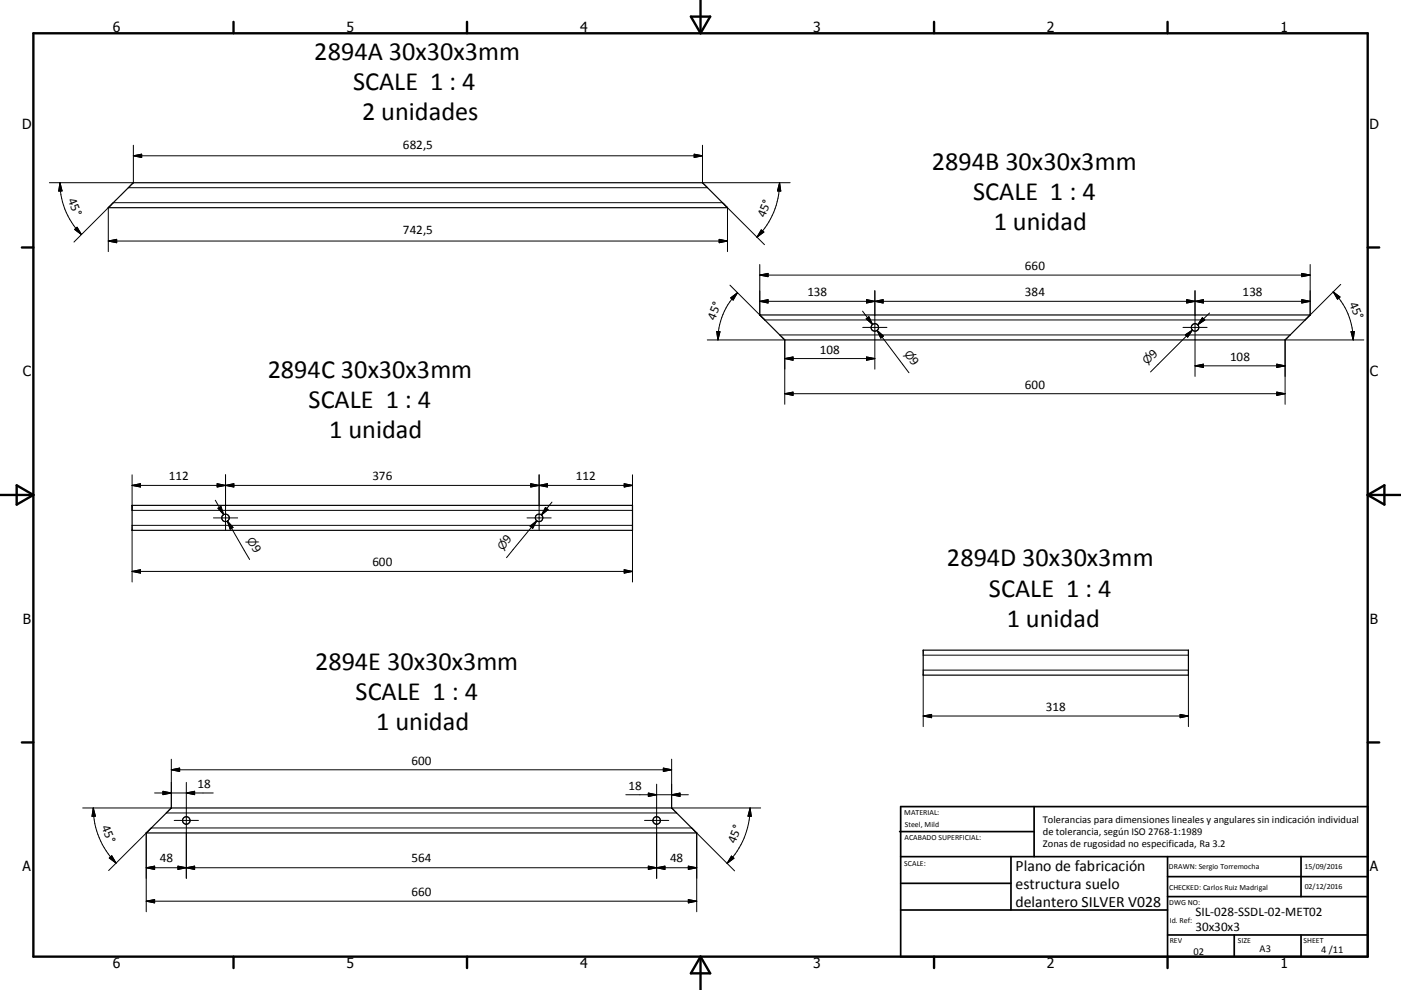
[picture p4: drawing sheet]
<svg xmlns="http://www.w3.org/2000/svg" width="420mm" height="297mm" viewBox="0 0 420 297" stroke-linecap="round" stroke-linejoin="round" font-family="sans-serif">
<g fill="none" stroke="#000" stroke-width=".36">
<path d="M32.5 62.3h185.6M32.5 62.3l7.5-7.5h170.6l7.5 7.5M32.5 62.3h.1M218.1 62.3h.1M392.8 94.5l-7.4 7.4M392.8 94.5h-165l7.5 7.5h150M385.4 101.9l-.1 .1M39.6 151.6h150v7.5h-150zM276.8 195.1h79.5v7.4h-79.5zM43.9 249.9h-.1M51.3 242.4l-7.4 7.5M51.4 242.4h150"/>
<path d="M51.4 242.4h-.1M201.4 242.4h.1M201.4 242.4l7.5 7.5h-165.1"/>
<circle cx="262.3" cy="98.2" r="1.11"/>
<circle cx="358.3" cy="98.2" r="1.13"/>
<circle cx="67.6" cy="155.4" r="1.12"/>
<circle cx="161.6" cy="155.4" r="1.12"/>
<circle cx="55.8" cy="246.2" r="1.12"/>
<circle cx="196.9" cy="246.1" r="1.13"/>
</g>
<g fill="none" stroke="#000" stroke-width=".3">
<path d="M18 54.8a21.8 21.8 0 0 0 6.4 15.6M18 54.8l.6 2.5h-1zM38.5 56.3h173.6M40 46.7h170.6M40 46.7l2.5-.4v.9zM40 43.6v11.2h-25.2M208.1 46.3l2.5 .4-2.5 .5zM210.6 43.6v11.2h26.3M233.7 54.8a22.9 22.9 0 0 1-6.8 16.4M233.7 54.8l.4 2.5h-1zM22.2 72.6l11.8-11.8h182.6l12.6 12.6M22.4 68.8l.7-.6 1.3 2.2z"/>
<path d="M32.5 72.3h185.6M32.5 72.3l2.5-.5v1zM32.5 62.3v13.2M215.6 71.8l2.5 .5-2.5 .5zM218.1 62.3v13.2M227.8 79.4v15.1M228.2 69l.8 .6-2.1 1.6zM392.8 79.4v15.1M214.9 99.4l1 .1-.7 2.5zM219.1 89.4l2-1.6-1.3 2.2zM221.1 87.8a20 20 0 0 0-5.9 14.2M227.8 82.5h165"/>
<path d="M227.8 82.5l2.5-.5v1zM227.8 90.4l2.5-.5v1zM227.8 90.4h165M258.6 93.4l3 3.9M258.6 98.2h7.3M259.7 95.6l.8-.6 1.1 2.3zM259.8 89.9l5 1v-1l-5 1zM262.3 87.2v23.5M263 99.1l9.5 12.7M263 99.1l1.9 1.7-.8 .6zM354.7 98.2h7.2M355.8 89.9v1l5-1v1z"/>
<path d="M357.5 99l-12.6 12.6M358.3 87.2v25.7M360.5 95.3l.7 .7-2.1 1.4zM362.6 93.9l-3.5 3.5M390.3 82l2.5 .5-2.5 .5zM390.3 89.9l2.5 .5-2.5 .5zM399.7 87.6a20.3 20.3 0 0 1 6 14.4M399.7 87.6l2 1.5-.7 .7zM402 85.3l-10.7 10.7h-162l-10.5-10.4M405 99.5l1-.1-.3 2.6zM212.1 102h23.2v19.3M233.8 100.5h153"/>
<path d="M235.3 118.1h150M235.3 118.1l2.5-.5v1zM235.3 107.6l2.5-.5v1zM235.3 107.6h27M259.8 107.1l2.5 .5-2.5 .5zM355.4 100.4l2.1-1.4-1.4 2.2zM358.3 109.8l2.5-.5v.9zM358.3 109.8h27M382.8 117.6l2.5 .5-2.5 .5zM382.8 109.3l2.5 .5-2.5 .4zM408.9 102h-23.6v19.3M39.6 142.5v10.6h150v-10.6"/>
<path d="M39.6 157.6h150M39.6 145.6l2.5-.5v1zM39.6 159.1v15.5M39.6 145.6h150M64 155.4h7.3M64.5 150.1l2.6 4.3M65.1 145.1l2.5 .5-2.5 .5zM65.4 152.5l.8-.5 .9 2.4zM67.6 142.5v16.5M67.6 145.6l2.5-.5v1zM68.2 156.3l6.6 11.6M68.2 156.3l1.7 1.9-.9 .6z"/>
<path d="M158 155.4h7.2M158.9 157.9l2-1.7-1.2 2.3zM159.1 145.1l2.5 .5-2.5 .5zM160.9 156.2l-1.6 2M160.9 156.2l-9 11.1M161.6 142.5v16.5M161.6 145.6l2.5-.5v1zM163.5 152.3l.8 .6-2 1.6zM165.5 150.6l-3.2 3.9M187.1 145.1l2.5 .5-2.5 .5zM189.6 159.1v15.5M39.6 171.4h150"/>
<path d="M39.6 171.4l2.5-.5v1zM187.1 170.9l2.5 .5-2.5 .5zM276.8 196.6h79.5M276.8 201h79.5M276.8 214.8h79.5M276.8 214.8l2.5-.5v1zM276.8 202.5v15.5M353.8 214.3l2.5 .5-2.5 .5zM356.3 202.5v15.5M46.4 237.9h17.5M48.8 237.4l2.6 .5-2.6 .5zM51.4 230.9h150"/>
<path d="M51.4 230.9l2.5-.5v1.1zM51.4 227.8v14.6h-26.6M55.9 234.7v28.8M55.9 237.9l2.4-.5v1zM187.6 238.4h18.8M194.4 237.9l2.5 .5-2.5 .5zM196.9 235.3v28.2M198.9 230.4l2.5 .5-2.5 .6zM201.4 227.8v14.6h26.7M201.4 238.4l2.5-.5v1zM28 242.4a23.5 23.5 0 0 0 6.8 16.5M28 242.4l.6 2.5h-1z"/>
<path d="M32.8 257.4l.7-.6 1.3 2.1zM43.8 249.9v23.6M49.9 243.9h153M52.2 246.1h7.3M53.3 259.9l2.6 .4-2.6 .5zM193.2 246.1h7.3M194.4 259.9l2.5 .4-2.5 .5zM206.4 259.9l2.5 .4-2.5 .5zM208.9 249.9v23.6M219.3 256.8l.7 .7-2 1.5zM224.9 242.4a23.4 23.4 0 0 1-6.9 16.6M224.9 242.4l.3 2.5h-.9z"/>
<path d="M32.6 261.2l12.8-12.8h162l12.8 12.9M43.8 270.4h165.1M43.8 270.4l2.6-.5v1zM43.8 260.3l2.6-.4v.9zM43.8 260.3h165.1M55.9 260.3l2.4-.4v.9zM196.9 260.3l2.5-.4v.9zM206.4 269.9l2.5 .5-2.5 .5z"/>
</g>
<circle cx="227.8" cy="94.5" r=".18" fill="#000"/>
<g fill="none" stroke="#000" stroke-width=".71">
<path d="M10 10h400v277h-400zM70 6.6v3.4M140 6.6v3.4M207.1 5h5.8l-2.9 5zM210 0v10M280 6.6v3.4M350 6.6v3.4M6.6 74.2h3.4M410 74.2h3.5M0 148.5h10M5 145.6l5 2.9-5 2.9zM410 148.5h10.1"/>
<path d="M410 148.5l5.1-2.9v5.8zM6.6 222.7h3.4M410 222.7h3.5M70 287v3.4M140 287v3.4M210 287v10M210 287l2.9 5h-5.8zM280 287v3.4M350 287v3.4"/>
</g>
<g fill="none" stroke="#000" stroke-width=".51">
<path d="M269.7 249.5h40.3M270 242h140v45h-140zM270 257h140M303.1 257v16M310 242v15M350 257v30M390.1 257v12M270 265h33.1M270 273h80M350 269h60M350 263h60M350 280.5h60"/>
<path d="M370 280.5v6.5M390.1 280.5v6.5"/>
</g>
<g fill="#000" stroke="#000" stroke-width=".3">
<path d="M18 54.8l.6 2.5h-1zM40 46.7l2.5-.4v.9zM208.1 46.3l2.5 .4-2.5 .5zM233.7 54.8l.4 2.5h-1zM22.4 68.8l.7-.6 1.3 2.2zM32.5 72.3l2.5-.5v1zM215.6 71.8l2.5 .5-2.5 .5zM228.2 69l.8 .6-2.1 1.6zM214.9 99.4l1 .1-.7 2.5zM219.1 89.4l2-1.6-1.3 2.2zM227.8 82.5l2.5-.5v1zM227.8 90.4l2.5-.5v1z"/>
<path d="M259.7 95.6l.8-.6 1.1 2.3zM259.8 89.9l2.5 .5-2.5 .5zM262.3 90.4l2.5-.5v1zM355.8 89.9l2.5 .5-2.5 .5zM360.5 95.3l.7 .7-2.1 1.4zM358.3 90.4l2.5-.5v1zM390.3 82l2.5 .5-2.5 .5zM390.3 89.9l2.5 .5-2.5 .5zM399.7 87.6l2 1.5-.7 .7zM405 99.5l1-.1-.3 2.6zM235.3 118.1l2.5-.5v1zM235.3 107.6l2.5-.5v1z"/>
<path d="M259.8 107.1l2.5 .5-2.5 .5zM263 99.1l1.9 1.7-.8 .6zM355.4 100.4l2.1-1.4-1.4 2.2zM358.3 109.8l2.5-.5v.9zM382.8 117.6l2.5 .5-2.5 .5zM382.8 109.3l2.5 .5-2.5 .4zM39.6 145.6l2.5-.5v1zM65.1 145.1l2.5 .5-2.5 .5zM65.4 152.5l.8-.5 .9 2.4zM68.2 156.3l1.7 1.9-.9 .6zM67.6 145.6l2.5-.5v1zM159.1 145.1l2.5 .5-2.5 .5z"/>
<path d="M158.9 157.9l2-1.7-1.2 2.3zM163.5 152.3l.8 .6-2 1.6zM161.6 145.6l2.5-.5v1zM187.1 145.1l2.5 .5-2.5 .5zM39.6 171.4l2.5-.5v1zM187.1 170.9l2.5 .5-2.5 .5zM276.8 214.8l2.5-.5v1zM353.8 214.3l2.5 .5-2.5 .5zM48.8 237.4l2.6 .5-2.6 .5zM51.4 230.9l2.5-.5v1.1zM55.9 237.9l2.4-.5v1zM194.4 237.9l2.5 .5-2.5 .5z"/>
<path d="M198.9 230.4l2.5 .5-2.5 .6zM201.4 238.4l2.5-.5v1zM28 242.4l.6 2.5h-1zM32.8 257.4l.7-.6 1.3 2.1zM43.8 260.3l2.6-.4v.9zM55.9 260.3l2.4-.4v.9zM196.9 260.3l2.5-.4v.9zM219.3 256.8l.7 .7-2 1.5zM224.9 242.4l.3 2.5h-.9zM43.8 270.4l2.6-.5v1zM53.3 259.9l2.6 .4-2.6 .5zM194.4 259.9l2.5 .4-2.5 .5z"/>
<path d="M206.4 269.9l2.5 .5-2.5 .5zM206.4 259.9l2.5 .4-2.5 .5z"/>
</g>
<g font-size="7.9">
<text x="94.2" y="18">2894A 30x30x3mm</text>
<text x="105.8" y="27">SCALE 1 : 4</text>
<text x="108.5" y="36">2 unidades</text>
<text x="279.4" y="51">2894B 30x30x3mm</text>
<text x="291.8" y="59.9">SCALE 1 : 4</text>
<text x="297.9" y="68.9">1 unidad</text>
<text x="80.3" y="113.5">2894C 30x30x3mm</text>
<text x="92.5" y="122.4">SCALE 1 : 4</text>
<text x="98.7" y="131.5">1 unidad</text>
<text x="283.9" y="169.9">2894D 30x30x3mm</text>
<text x="296.5" y="179">SCALE 1 : 4</text>
<text x="301.8" y="188">1 unidad</text>
<text x="94.5" y="201.1">2894E 30x30x3mm</text>
<text x="106.6" y="210.1">SCALE 1 : 4</text>
<text x="112.8" y="219">1 unidad</text>
</g>
<g font-size="4.7">
<text x="304.5" y="261.2">Plano de fabricación</text>
<text x="304.5" y="266.6">estructura suelo</text>
<text x="304.5" y="272">delantero SILVER V028</text>
</g>
<g font-size="4.2">
<text x="33.9" y="9.6">6</text>
<text x="103.9" y="9.6">5</text>
<text x="173.9" y="9.6">4</text>
<text x="243.8" y="9.6">3</text>
<text x="313.9" y="9.6">2</text>
<text x="383.9" y="9.6">1</text>
<text x="6.7" y="38.7">D</text>
<text x="410.5" y="38.7">D</text>
<text x="6.9" y="112.9">C</text>
<text x="410.7" y="112.9">C</text>
<text x="6.9" y="187.1">B</text>
<text x="410.7" y="187.1">B</text>
<text x="6.8" y="261.4">A</text>
<text x="410.7" y="261.4">A</text>
<text x="33.9" y="290.4">6</text>
<text x="103.9" y="290.4">5</text>
<text x="173.9" y="290.4">4</text>
<text x="243.8" y="290.4">3</text>
<text x="313.9" y="290.4">2</text>
<text x="383.9" y="290.4">1</text>
</g>
<g font-size="3.9">
<text x="120.8" y="44.7">682,5</text>
<text x="20.3" y="60.1" transform="rotate(67 20.3 60.1)">45°</text>
<text x="229.3" y="65.4" transform="rotate(-67 229.3 65.4)">45°</text>
<text x="120.8" y="70.3">742,5</text>
<text x="307.3" y="80.9">660</text>
<text x="242.1" y="88.8">138</text>
<text x="307.3" y="88.8">384</text>
<text x="372.5" y="88.8">138</text>
<text x="404.5" y="91.1" transform="rotate(67 404.5 91.1)">45°</text>
<text x="214.3" y="96.2" transform="rotate(-67 214.3 96.2)">45°</text>
<text x="245.8" y="106.1">108</text>
<text x="345.9" y="107.6" transform="rotate(-45 345.9 107.6)">9</text>
<text x="272.5" y="108.4" transform="rotate(53 272.5 108.4)">9</text>
<text x="368.8" y="108.2">108</text>
<text x="307.3" y="116.6">600</text>
<text x="50.6" y="144.1">112</text>
<text x="111.7" y="144.1">376</text>
<text x="172.6" y="144.1">112</text>
<text x="75.4" y="164.3" transform="rotate(60 75.4 164.3)">9</text>
<text x="152.4" y="163.2" transform="rotate(-51 152.4 163.2)">9</text>
<text x="111.7" y="169.8">600</text>
<text x="313.5" y="213.3">318</text>
<text x="123.4" y="229.4">600</text>
<text x="59.2" y="236.3">18</text>
<text x="188.4" y="236.9">18</text>
<text x="30.4" y="248.2" transform="rotate(67 30.4 248.2)">45°</text>
<text x="220.4" y="253.2" transform="rotate(-67 220.4 253.2)">45°</text>
<text x="47.9" y="258.7">48</text>
<text x="123.4" y="258.7">564</text>
<text x="200.9" y="258.7">48</text>
<text x="123.4" y="268.8">660</text>
<text x="358.4" y="274.9">SIL-028-SSDL-02-MET02</text>
<text x="358.4" y="279.4">30x30x3</text>
</g>
<g font-size="3.3">
<text x="270.9" y="106.1" transform="rotate(53 270.9 106.1)">⌀</text>
<text x="343.9" y="109.6" transform="rotate(-45 343.9 109.6)">⌀</text>
<text x="73.9" y="162" transform="rotate(60 73.9 162)">⌀</text>
<text x="150.7" y="165.4" transform="rotate(-51 150.7 165.4)">⌀</text>
</g>
<g font-size="3.1">
<text x="312.7" y="246.8">Tolerancias para dimensiones lineales y angulares sin indicación individual</text>
<text x="312.7" y="250.4">de tolerancia, según ISO 2768-1:1989</text>
<text x="312.7" y="254">Zonas de rugosidad no especificada, Ra 3.2</text>
<text x="357.8" y="286.5">02</text>
<text x="377.6" y="285.6">A3</text>
<text x="396.1" y="285.9">4 /11</text>
</g>
<g font-size="2.4">
<text x="271.1" y="244.4">MATERIAL:</text>
<text x="271.2" y="252">ACABADO SUPERFICIAL:</text>
<text x="271.3" y="248">Steel, Mild</text>
<text x="271.1" y="259.7">SCALE:</text>
<text x="350.4" y="260.8">DRAWN: Sergio Torremocha</text>
<text x="391.1" y="260.6">15/09/2016</text>
<text x="350.5" y="266.9">CHECKED: Carlos Ruiz Madrigal</text>
<text x="391.2" y="266.7">02/12/2016</text>
<text x="350.5" y="271.4">DWG NO:</text>
<text x="350.7" y="276.9">Id. Ref:</text>
<text x="350.7" y="282.8">REV</text>
<text x="371.1" y="282.9">SIZE</text>
<text x="390.8" y="283">SHEET</text>
</g>
</svg>
